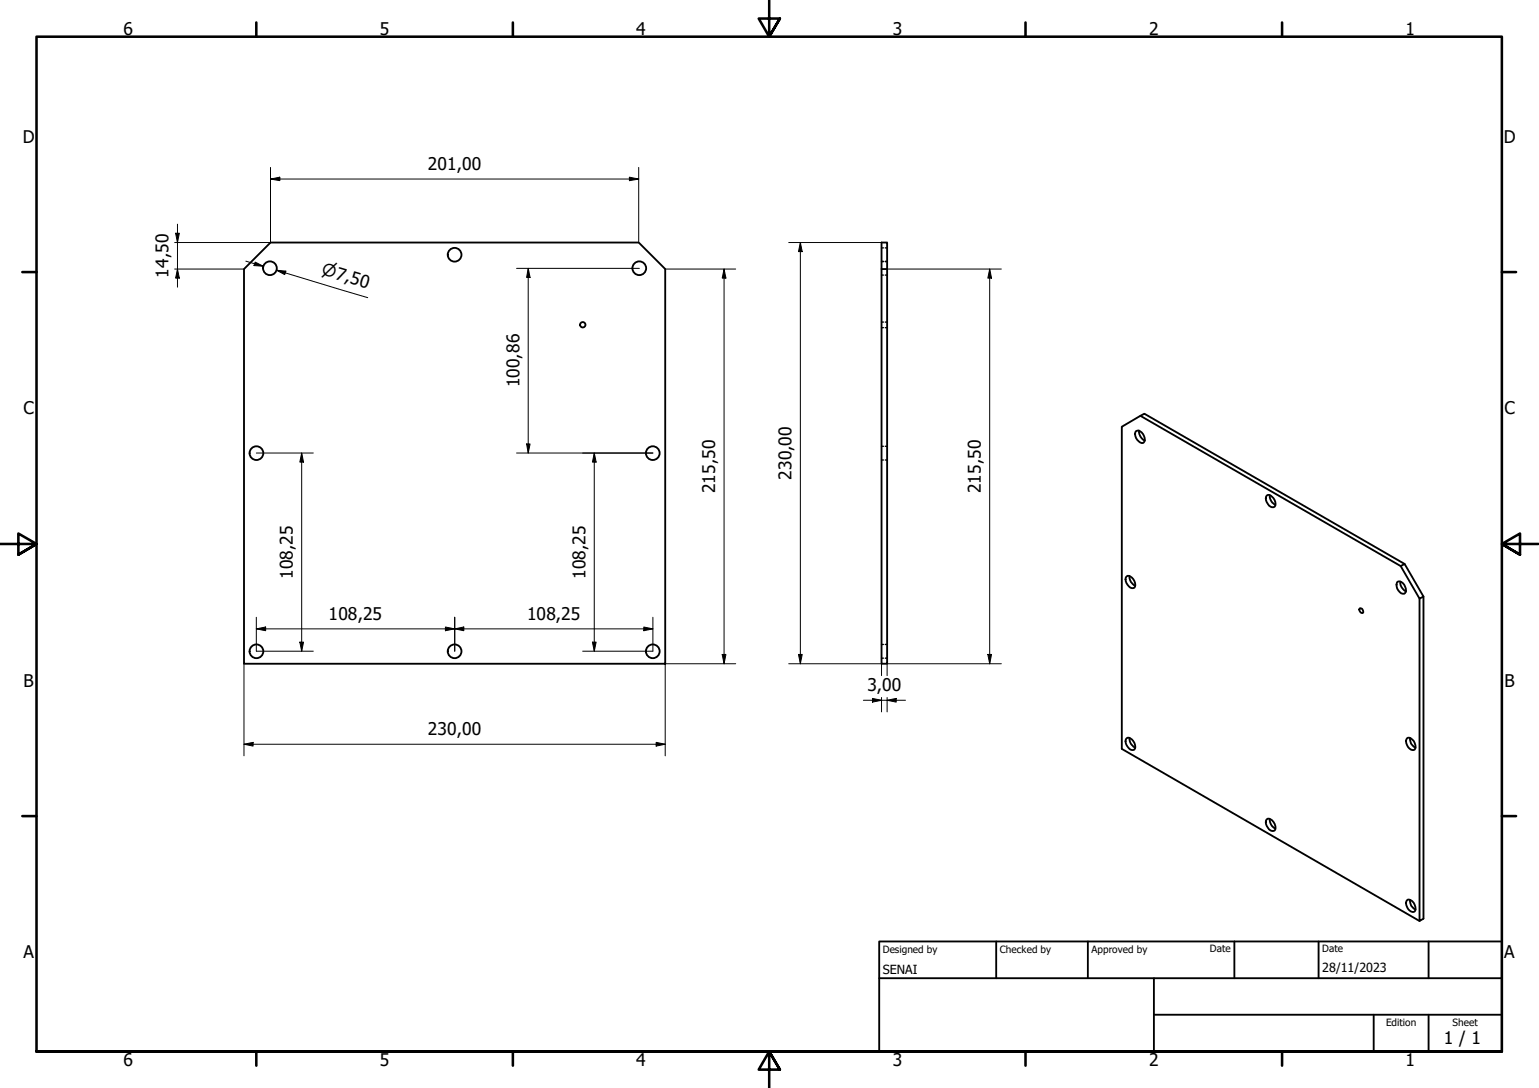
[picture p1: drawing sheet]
<svg xmlns="http://www.w3.org/2000/svg" width="420mm" height="297mm" viewBox="0 0 420 297" stroke-linecap="round" stroke-linejoin="round" font-family="sans-serif">
<!-- layer: Visible (ISO) -->
<g fill="none" stroke="#000" stroke-width=".51">
<path d="M66.6 73.5l7.3-7.3h100.5l7.2 7.3v107.7h-115zM240.7 73.5h1.5v107.7h-1.5zM240.7 73.5v-7.3h1.5v7.3M310.1 117.7a1.64 1.64 0 0 1 2.2 1.3 1.13 1.13 0 0 1 .3 1.2 1.13 1.13 0 0 1-.9 .8 2.43 2.43 0 0 1-1.6-3.3zM311 117.6a2.73 2.73 0 0 0 1.5 2.7M311.3 113.5l71.1 41 1.1-.5 5.1 8.9M345.8 135.3a1.66 1.66 0 0 1 2.2 1.2 1.39 1.39 0 0 1-.3 2 2.33 2.33 0 0 1-1.9-3.2zM346.6 135.2a2.81 2.81 0 0 0 1.6 2.6M307.5 157.4a1.66 1.66 0 0 1 2.2 1.2 1.39 1.39 0 0 1-.3 2 2.33 2.33 0 0 1-1.9-3.2zM308.4 157.3a2.73 2.73 0 0 0 1.5 2.6M381.4 158.9a1.55 1.55 0 0 1 2.2 1.2 1.46 1.46 0 0 1-.3 2 2.32 2.32 0 0 1-1.9-3.2zM382.3 158.8a2.69 2.69 0 0 0 1.6 2.7"/>
<path d="M382.4 154.5l5.1 8.9 1.1-.5v87.9l-1.1 .6v-88M383.5 154l-71.1-41-6.1 3.5v88l81.2 46.9M371.2 166.2l.1-.2a.93 .93 0 0 1 .7 1.4 .93 .93 0 0 1-.8-1.2zM307.5 201.6a1.66 1.66 0 0 1 2.2 1.2 1.39 1.39 0 0 1-.3 2 2.33 2.33 0 0 1-1.9-3.2zM308.4 201.5a2.73 2.73 0 0 0 1.5 2.6M384.1 201.6a1.75 1.75 0 0 1 2.3 1.8 .92 .92 0 0 1-.8 1.4 2.42 2.42 0 0 1-1.5-3.2zM384.9 201.5a2.56 2.56 0 0 0 1.6 2.6M345.8 223.7a1.66 1.66 0 0 1 2.2 1.2 1.39 1.39 0 0 1-.3 2 2.33 2.33 0 0 1-1.9-3.2zM346.6 223.6a2.81 2.81 0 0 0 1.6 2.6M384.1 245.8a1.75 1.75 0 0 1 2.3 1.8 .92 .92 0 0 1-.8 1.4 2.42 2.42 0 0 1-1.5-3.2zM384.9 245.7a2.56 2.56 0 0 0 1.6 2.6"/>
<circle cx="73.7" cy="73.2" r="1.87"/>
<circle cx="124.1" cy="69.6" r="1.87"/>
<circle cx="174.5" cy="73.2" r="1.87"/>
<circle cx="159.1" cy="88.7" r=".73"/>
<circle cx="70" cy="123.7" r="1.87"/>
<circle cx="178.2" cy="123.7" r="1.87"/>
<circle cx="70" cy="177.8" r="1.87"/>
<circle cx="124.1" cy="177.8" r="1.87"/>
<circle cx="178.2" cy="177.8" r="1.87"/>
</g>
<!-- layer: Hidden (ISO) -->
<g fill="none" stroke="#000" stroke-width=".38">
<path d="M240.7 71.4h.5M240.7 67.7h.5M240.7 75.1h.5M241.7 71.4h.5M241.7 67.7h.5M241.7 75.1h.5M240.7 89.5h.5M240.7 87.9h.5M241.7 89.5h.5M241.7 87.9h.5M240.7 125.6h.5M240.7 121.8h.5"/>
<path d="M241.7 125.6h.5M241.7 121.8h.5M240.7 179.7h.5M240.7 175.9h.5M241.7 179.7h.5M241.7 175.9h.5"/>
</g>
<!-- layer: Border (ISO) -->
<g fill="none" stroke="#000" stroke-width=".7">
<path d="M70 6.1v3.9M140 6.1v3.9M210 0v10l-2.9-4.9h5.8l-2.9 4.9 2.9-4.9M280 6.1v3.9M350 6.1v3.9M6.1 74.3h3.9M410 74.3h3.9M0 148.5h10l-5-2.8v5.7l5-2.9-5 2.9M420 148.5h-10l5-2.8v5.7l-5-2.9 5 2.9M6.1 222.8h3.9M410 222.8h3.9M10 287.1v-277.1h400v277.1h-400h400"/>
<path d="M70 287.1v3.8M140 287.1v3.8M212.9 292l-2.9-4.9 2.9 4.9h-5.8l2.9-4.9v9.9M280 287.1v3.8M350 287.1v3.8"/>
</g>
<!-- layer: Title (ISO) -->
<path d="M240 257h170v30.1h-170zM272 257v10.1M297 257v10.1M337 257v10.1M360 257v10.1M390 257v10.1M240 267.1h170M315 277h95M315 267.1v20M375 277v10.1M390 277v10.1" fill="none" stroke="#000" stroke-width=".51"/>
<!-- layer: Dimension (ISO) -->
<g fill="none" stroke="#000" stroke-width=".27">
<path d="M73.9 48.9l2.5-.5v.9zM73.9 45.7v20.5h-26.2M73.9 48.9h100.5M171.8 48.4l2.6 .5-2.6 .4zM174.4 45.7v20.5M47.7 73.5h18.9M47.9 63.7h1.1l-.5 2.5zM48.5 73.5l.5 2.4h-1.1zM48.5 61.2v17.2M67.1 71.3l4.8 1.4M69.7 71.6l2.2 1.1-2.6-.2zM75.5 73.8l2.5 .2-.3 1z"/>
<path d="M77.9 74.5l-2.4-.7 24.9 7.5M141 73.3h33.6M144.2 73.3l.5 2.4h-.9zM144.2 73.3v50.4M181.6 73.5h19.3M197.7 73.5l.5 2.4h-1zM197.7 73.5v107.7M215.3 66.2h25.4M218.5 66.2l.5 2.5h-1zM218.5 66.2v115M242.2 73.5h31.2M270.2 73.5l.5 2.4h-1z"/>
<path d="M270.2 73.5v107.7M70 123.7h15.5M82.4 123.7l.5 2.5h-1zM82.4 123.7v54.1M141 123.7h37.2M143.8 121.2h.9l-.5 2.5zM162.2 123.7l.6 2.5h-1.1zM162.2 123.7v54.1M70 171.7l2.5-.5v1zM70 168.5v9.3h15.5M70 171.7h108.2M81.9 175.3h1l-.5 2.5z"/>
<path d="M121.6 171.2l2.5 .5-2.5 .5zM124.1 171.7l2.5-.5v1zM124.1 168.5v9.3M161.7 175.3h1.1l-.6 2.5zM175.8 171.2l2.4 .5-2.4 .5zM178.2 168.5v9.3h-19.1M197.2 178.7h1l-.5 2.5zM218 178.7h1l-.5 2.5zM269.7 178.7h1l-.5 2.5zM66.6 181.2v25.2M200.9 181.2h-19.3v25.2M215.3 181.2h25.4v3.3"/>
<path d="M235.7 191.2h11.5M238.2 190.7l2.5 .5-2.5 .5zM240.7 190.4v4M242.2 191.2l2.5-.5v1zM242.2 190.4v4M273.4 181.2h-31.2v3.3M66.6 203.2l2.5-.5v1zM66.6 203.2h115M179.1 202.7l2.5 .5-2.5 .5z"/>
</g>
<g fill="#000">
<path d="M73.9 48.9l2.5-.5v.9z" fill-rule="evenodd"/>
<path d="M171.8 48.4l2.6 .5-2.6 .4z" fill-rule="evenodd"/>
<path d="M47.9 63.7h1.1l-.5 2.5z" fill-rule="evenodd"/>
<path d="M48.5 73.5l.5 2.4h-1.1z" fill-rule="evenodd"/>
<path d="M69.7 71.6l2.2 1.1-2.6-.2z" fill-rule="evenodd"/>
<path d="M75.5 73.8l2.5 .2-.3 1z" fill-rule="evenodd"/>
<path d="M144.2 73.3l.5 2.4h-.9z" fill-rule="evenodd"/>
<path d="M197.7 73.5l.5 2.4h-1z" fill-rule="evenodd"/>
<path d="M218.5 66.2l.5 2.5h-1z" fill-rule="evenodd"/>
<path d="M270.2 73.5l.5 2.4h-1z" fill-rule="evenodd"/>
<path d="M82.4 123.7l.5 2.5h-1z" fill-rule="evenodd"/>
<path d="M143.8 121.2h.9l-.5 2.5z" fill-rule="evenodd"/>
<path d="M162.2 123.7l.6 2.5h-1.1z" fill-rule="evenodd"/>
<path d="M70 171.7l2.5-.5v1z" fill-rule="evenodd"/>
<path d="M81.9 175.3h1l-.5 2.5z" fill-rule="evenodd"/>
<path d="M121.6 171.2l2.5 .5-2.5 .5z" fill-rule="evenodd"/>
<path d="M124.1 171.7l2.5-.5v1z" fill-rule="evenodd"/>
<path d="M161.7 175.3h1.1l-.6 2.5z" fill-rule="evenodd"/>
<path d="M175.8 171.2l2.4 .5-2.4 .5z" fill-rule="evenodd"/>
<path d="M197.2 178.7h1l-.5 2.5z" fill-rule="evenodd"/>
<path d="M218 178.7h1l-.5 2.5z" fill-rule="evenodd"/>
<path d="M269.7 178.7h1l-.5 2.5z" fill-rule="evenodd"/>
<path d="M238.2 190.7l2.5 .5-2.5 .5z" fill-rule="evenodd"/>
<path d="M242.2 191.2l2.5-.5v1z" fill-rule="evenodd"/>
<path d="M66.6 203.2l2.5-.5v1z" fill-rule="evenodd"/>
<path d="M179.1 202.7l2.5 .5-2.5 .5z" fill-rule="evenodd"/>
</g>
<g font-size="4.8">
<text x="33.7" y="9.6">6</text>
<text x="103.7" y="9.6">5</text>
<text x="173.7" y="9.6">4</text>
<text x="243.7" y="9.6">3</text>
<text x="313.7" y="9.6">2</text>
<text x="383.7" y="9.6">1</text>
<text x="6.2" y="38.9">D</text>
<text x="410.5" y="38.9">D</text>
<text x="116.8" y="46.5">201,00</text>
<text x="46" y="75.8" transform="rotate(-90 46 75.8)">14,50</text>
<text x="141.9" y="105.8" transform="rotate(-90 141.9 105.8)">100,86</text>
<text x="6.4" y="113.1">C</text>
<text x="410.7" y="113.1">C</text>
<text x="216.1" y="131" transform="rotate(-90 216.1 131)">230,00</text>
<text x="195.3" y="134.6" transform="rotate(-90 195.3 134.6)">215,50</text>
<text x="267.8" y="134.6" transform="rotate(-90 267.8 134.6)">215,50</text>
<text x="79.9" y="158" transform="rotate(-90 79.9 158)">108,25</text>
<text x="159.8" y="158" transform="rotate(-90 159.8 158)">108,25</text>
<text x="89.7" y="169.3">108,25</text>
<text x="143.9" y="169.3">108,25</text>
<text x="6.4" y="187.4">B</text>
<text x="236.8" y="188.8">3,00</text>
<text x="410.7" y="187.4">B</text>
<text x="116.8" y="200.8">230,00</text>
<text x="6.4" y="261.7">A</text>
<text x="410.7" y="261.7">A</text>
<text x="394.2" y="285">1 / 1</text>
<text x="33.7" y="290.9">6</text>
<text x="103.7" y="290.9">5</text>
<text x="173.7" y="290.9">4</text>
<text x="243.7" y="290.9">3</text>
<text x="313.7" y="290.9">2</text>
<text x="383.7" y="290.9">1</text>
</g>
<text font-size="4.6" x="87.6" y="74.9" transform="rotate(17 87.6 74.9)">⌀7,50</text>
<g font-size="3.4">
<text x="241" y="266">SENAI</text>
<text x="361" y="265.5">28/11/2023</text>
</g>
<g font-size="2.7">
<text x="241" y="260.1">Designed by</text>
<text x="273" y="260.1">Checked by</text>
<text x="298" y="260.1">Approved by</text>
<text x="330.3" y="260">Date</text>
<text x="361" y="260">Date</text>
<text x="378.4" y="280.1">Edition</text>
<text x="396.6" y="280.1">Sheet</text>
</g>
</svg>
